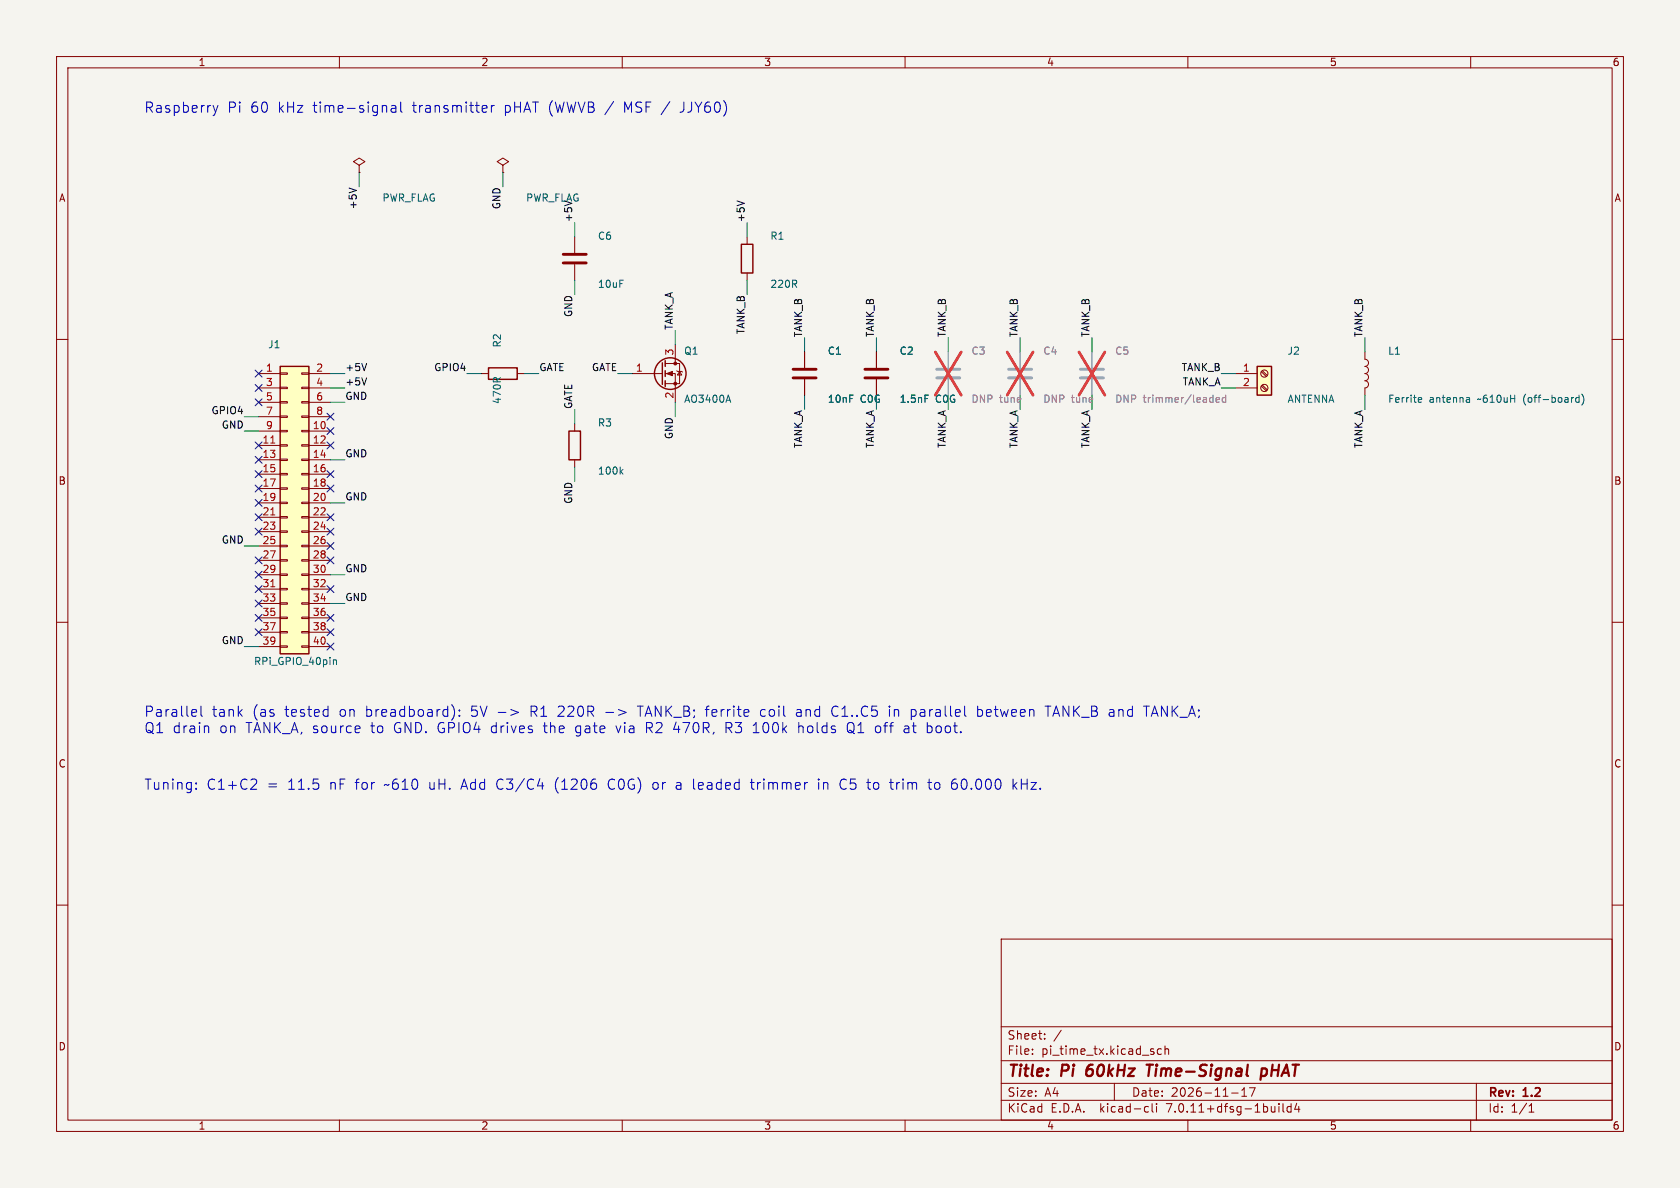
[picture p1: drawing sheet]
(kicad_sch (version 20230121) (generator eeschema)
 (paper "A4")
 (title_block (title "Pi 60kHz Time-Signal pHAT") (rev "1.2") (date "2026-11-17"))
 (lib_symbols
(symbol "Connector_Generic:Conn_02x20_Odd_Even" (pin_names (offset 1.016) hide) (in_bom yes) (on_board yes)
  (property "Reference" "J" (at 1.27 25.4 0) (effects (font (size 1.27 1.27))))
  (property "Value" "Conn_02x20_Odd_Even" (at 1.27 -27.94 0) (effects (font (size 1.27 1.27))))
  (property "Footprint" "" (at 0 0 0) (effects (font (size 1.27 1.27)) hide))
  (property "Datasheet" "~" (at 0 0 0) (effects (font (size 1.27 1.27)) hide))
  (symbol "Conn_02x20_Odd_Even_1_1"
   (rectangle (start -1.27 -25.273) (end 0 -25.527) (stroke (width 0.1524) (type default)) (fill (type none)))
   (rectangle (start -1.27 -22.733) (end 0 -22.987) (stroke (width 0.1524) (type default)) (fill (type none)))
   (rectangle (start -1.27 -20.193) (end 0 -20.447) (stroke (width 0.1524) (type default)) (fill (type none)))
   (rectangle (start -1.27 -17.653) (end 0 -17.907) (stroke (width 0.1524) (type default)) (fill (type none)))
   (rectangle (start -1.27 -15.113) (end 0 -15.367) (stroke (width 0.1524) (type default)) (fill (type none)))
   (rectangle (start -1.27 -12.573) (end 0 -12.827) (stroke (width 0.1524) (type default)) (fill (type none)))
   (rectangle (start -1.27 -10.033) (end 0 -10.287) (stroke (width 0.1524) (type default)) (fill (type none)))
   (rectangle (start -1.27 -7.493) (end 0 -7.747) (stroke (width 0.1524) (type default)) (fill (type none)))
   (rectangle (start -1.27 -4.953) (end 0 -5.207) (stroke (width 0.1524) (type default)) (fill (type none)))
   (rectangle (start -1.27 -2.413) (end 0 -2.667) (stroke (width 0.1524) (type default)) (fill (type none)))
   (rectangle (start -1.27 0.127) (end 0 -0.127) (stroke (width 0.1524) (type default)) (fill (type none)))
   (rectangle (start -1.27 2.667) (end 0 2.413) (stroke (width 0.1524) (type default)) (fill (type none)))
   (rectangle (start -1.27 5.207) (end 0 4.953) (stroke (width 0.1524) (type default)) (fill (type none)))
   (rectangle (start -1.27 7.747) (end 0 7.493) (stroke (width 0.1524) (type default)) (fill (type none)))
   (rectangle (start -1.27 10.287) (end 0 10.033) (stroke (width 0.1524) (type default)) (fill (type none)))
   (rectangle (start -1.27 12.827) (end 0 12.573) (stroke (width 0.1524) (type default)) (fill (type none)))
   (rectangle (start -1.27 15.367) (end 0 15.113) (stroke (width 0.1524) (type default)) (fill (type none)))
   (rectangle (start -1.27 17.907) (end 0 17.653) (stroke (width 0.1524) (type default)) (fill (type none)))
   (rectangle (start -1.27 20.447) (end 0 20.193) (stroke (width 0.1524) (type default)) (fill (type none)))
   (rectangle (start -1.27 22.987) (end 0 22.733) (stroke (width 0.1524) (type default)) (fill (type none)))
   (rectangle (start -1.27 24.13) (end 3.81 -26.67) (stroke (width 0.254) (type default)) (fill (type background)))
   (rectangle (start 3.81 -25.273) (end 2.54 -25.527) (stroke (width 0.1524) (type default)) (fill (type none)))
   (rectangle (start 3.81 -22.733) (end 2.54 -22.987) (stroke (width 0.1524) (type default)) (fill (type none)))
   (rectangle (start 3.81 -20.193) (end 2.54 -20.447) (stroke (width 0.1524) (type default)) (fill (type none)))
   (rectangle (start 3.81 -17.653) (end 2.54 -17.907) (stroke (width 0.1524) (type default)) (fill (type none)))
   (rectangle (start 3.81 -15.113) (end 2.54 -15.367) (stroke (width 0.1524) (type default)) (fill (type none)))
   (rectangle (start 3.81 -12.573) (end 2.54 -12.827) (stroke (width 0.1524) (type default)) (fill (type none)))
   (rectangle (start 3.81 -10.033) (end 2.54 -10.287) (stroke (width 0.1524) (type default)) (fill (type none)))
   (rectangle (start 3.81 -7.493) (end 2.54 -7.747) (stroke (width 0.1524) (type default)) (fill (type none)))
   (rectangle (start 3.81 -4.953) (end 2.54 -5.207) (stroke (width 0.1524) (type default)) (fill (type none)))
   (rectangle (start 3.81 -2.413) (end 2.54 -2.667) (stroke (width 0.1524) (type default)) (fill (type none)))
   (rectangle (start 3.81 0.127) (end 2.54 -0.127) (stroke (width 0.1524) (type default)) (fill (type none)))
   (rectangle (start 3.81 2.667) (end 2.54 2.413) (stroke (width 0.1524) (type default)) (fill (type none)))
   (rectangle (start 3.81 5.207) (end 2.54 4.953) (stroke (width 0.1524) (type default)) (fill (type none)))
   (rectangle (start 3.81 7.747) (end 2.54 7.493) (stroke (width 0.1524) (type default)) (fill (type none)))
   (rectangle (start 3.81 10.287) (end 2.54 10.033) (stroke (width 0.1524) (type default)) (fill (type none)))
   (rectangle (start 3.81 12.827) (end 2.54 12.573) (stroke (width 0.1524) (type default)) (fill (type none)))
   (rectangle (start 3.81 15.367) (end 2.54 15.113) (stroke (width 0.1524) (type default)) (fill (type none)))
   (rectangle (start 3.81 17.907) (end 2.54 17.653) (stroke (width 0.1524) (type default)) (fill (type none)))
   (rectangle (start 3.81 20.447) (end 2.54 20.193) (stroke (width 0.1524) (type default)) (fill (type none)))
   (rectangle (start 3.81 22.987) (end 2.54 22.733) (stroke (width 0.1524) (type default)) (fill (type none)))
   (pin passive line (at -5.08 22.86 0) (length 3.81) (name "Pin_1" (effects (font (size 1.27 1.27)))) (number "1" (effects (font (size 1.27 1.27)))))
   (pin passive line (at 7.62 12.7 180) (length 3.81) (name "Pin_10" (effects (font (size 1.27 1.27)))) (number "10" (effects (font (size 1.27 1.27)))))
   (pin passive line (at -5.08 10.16 0) (length 3.81) (name "Pin_11" (effects (font (size 1.27 1.27)))) (number "11" (effects (font (size 1.27 1.27)))))
   (pin passive line (at 7.62 10.16 180) (length 3.81) (name "Pin_12" (effects (font (size 1.27 1.27)))) (number "12" (effects (font (size 1.27 1.27)))))
   (pin passive line (at -5.08 7.62 0) (length 3.81) (name "Pin_13" (effects (font (size 1.27 1.27)))) (number "13" (effects (font (size 1.27 1.27)))))
   (pin passive line (at 7.62 7.62 180) (length 3.81) (name "Pin_14" (effects (font (size 1.27 1.27)))) (number "14" (effects (font (size 1.27 1.27)))))
   (pin passive line (at -5.08 5.08 0) (length 3.81) (name "Pin_15" (effects (font (size 1.27 1.27)))) (number "15" (effects (font (size 1.27 1.27)))))
   (pin passive line (at 7.62 5.08 180) (length 3.81) (name "Pin_16" (effects (font (size 1.27 1.27)))) (number "16" (effects (font (size 1.27 1.27)))))
   (pin passive line (at -5.08 2.54 0) (length 3.81) (name "Pin_17" (effects (font (size 1.27 1.27)))) (number "17" (effects (font (size 1.27 1.27)))))
   (pin passive line (at 7.62 2.54 180) (length 3.81) (name "Pin_18" (effects (font (size 1.27 1.27)))) (number "18" (effects (font (size 1.27 1.27)))))
   (pin passive line (at -5.08 0 0) (length 3.81) (name "Pin_19" (effects (font (size 1.27 1.27)))) (number "19" (effects (font (size 1.27 1.27)))))
   (pin passive line (at 7.62 22.86 180) (length 3.81) (name "Pin_2" (effects (font (size 1.27 1.27)))) (number "2" (effects (font (size 1.27 1.27)))))
   (pin passive line (at 7.62 0 180) (length 3.81) (name "Pin_20" (effects (font (size 1.27 1.27)))) (number "20" (effects (font (size 1.27 1.27)))))
   (pin passive line (at -5.08 -2.54 0) (length 3.81) (name "Pin_21" (effects (font (size 1.27 1.27)))) (number "21" (effects (font (size 1.27 1.27)))))
   (pin passive line (at 7.62 -2.54 180) (length 3.81) (name "Pin_22" (effects (font (size 1.27 1.27)))) (number "22" (effects (font (size 1.27 1.27)))))
   (pin passive line (at -5.08 -5.08 0) (length 3.81) (name "Pin_23" (effects (font (size 1.27 1.27)))) (number "23" (effects (font (size 1.27 1.27)))))
   (pin passive line (at 7.62 -5.08 180) (length 3.81) (name "Pin_24" (effects (font (size 1.27 1.27)))) (number "24" (effects (font (size 1.27 1.27)))))
   (pin passive line (at -5.08 -7.62 0) (length 3.81) (name "Pin_25" (effects (font (size 1.27 1.27)))) (number "25" (effects (font (size 1.27 1.27)))))
   (pin passive line (at 7.62 -7.62 180) (length 3.81) (name "Pin_26" (effects (font (size 1.27 1.27)))) (number "26" (effects (font (size 1.27 1.27)))))
   (pin passive line (at -5.08 -10.16 0) (length 3.81) (name "Pin_27" (effects (font (size 1.27 1.27)))) (number "27" (effects (font (size 1.27 1.27)))))
   (pin passive line (at 7.62 -10.16 180) (length 3.81) (name "Pin_28" (effects (font (size 1.27 1.27)))) (number "28" (effects (font (size 1.27 1.27)))))
   (pin passive line (at -5.08 -12.7 0) (length 3.81) (name "Pin_29" (effects (font (size 1.27 1.27)))) (number "29" (effects (font (size 1.27 1.27)))))
   (pin passive line (at -5.08 20.32 0) (length 3.81) (name "Pin_3" (effects (font (size 1.27 1.27)))) (number "3" (effects (font (size 1.27 1.27)))))
   (pin passive line (at 7.62 -12.7 180) (length 3.81) (name "Pin_30" (effects (font (size 1.27 1.27)))) (number "30" (effects (font (size 1.27 1.27)))))
   (pin passive line (at -5.08 -15.24 0) (length 3.81) (name "Pin_31" (effects (font (size 1.27 1.27)))) (number "31" (effects (font (size 1.27 1.27)))))
   (pin passive line (at 7.62 -15.24 180) (length 3.81) (name "Pin_32" (effects (font (size 1.27 1.27)))) (number "32" (effects (font (size 1.27 1.27)))))
   (pin passive line (at -5.08 -17.78 0) (length 3.81) (name "Pin_33" (effects (font (size 1.27 1.27)))) (number "33" (effects (font (size 1.27 1.27)))))
   (pin passive line (at 7.62 -17.78 180) (length 3.81) (name "Pin_34" (effects (font (size 1.27 1.27)))) (number "34" (effects (font (size 1.27 1.27)))))
   (pin passive line (at -5.08 -20.32 0) (length 3.81) (name "Pin_35" (effects (font (size 1.27 1.27)))) (number "35" (effects (font (size 1.27 1.27)))))
   (pin passive line (at 7.62 -20.32 180) (length 3.81) (name "Pin_36" (effects (font (size 1.27 1.27)))) (number "36" (effects (font (size 1.27 1.27)))))
   (pin passive line (at -5.08 -22.86 0) (length 3.81) (name "Pin_37" (effects (font (size 1.27 1.27)))) (number "37" (effects (font (size 1.27 1.27)))))
   (pin passive line (at 7.62 -22.86 180) (length 3.81) (name "Pin_38" (effects (font (size 1.27 1.27)))) (number "38" (effects (font (size 1.27 1.27)))))
   (pin passive line (at -5.08 -25.4 0) (length 3.81) (name "Pin_39" (effects (font (size 1.27 1.27)))) (number "39" (effects (font (size 1.27 1.27)))))
   (pin passive line (at 7.62 20.32 180) (length 3.81) (name "Pin_4" (effects (font (size 1.27 1.27)))) (number "4" (effects (font (size 1.27 1.27)))))
   (pin passive line (at 7.62 -25.4 180) (length 3.81) (name "Pin_40" (effects (font (size 1.27 1.27)))) (number "40" (effects (font (size 1.27 1.27)))))
   (pin passive line (at -5.08 17.78 0) (length 3.81) (name "Pin_5" (effects (font (size 1.27 1.27)))) (number "5" (effects (font (size 1.27 1.27)))))
   (pin passive line (at 7.62 17.78 180) (length 3.81) (name "Pin_6" (effects (font (size 1.27 1.27)))) (number "6" (effects (font (size 1.27 1.27)))))
   (pin passive line (at -5.08 15.24 0) (length 3.81) (name "Pin_7" (effects (font (size 1.27 1.27)))) (number "7" (effects (font (size 1.27 1.27)))))
   (pin passive line (at 7.62 15.24 180) (length 3.81) (name "Pin_8" (effects (font (size 1.27 1.27)))) (number "8" (effects (font (size 1.27 1.27)))))
   (pin passive line (at -5.08 12.7 0) (length 3.81) (name "Pin_9" (effects (font (size 1.27 1.27)))) (number "9" (effects (font (size 1.27 1.27)))))))
(symbol "Device:R" (pin_numbers hide) (pin_names (offset 0)) (in_bom yes) (on_board yes)
  (property "Reference" "R" (at 2.032 0 90) (effects (font (size 1.27 1.27))))
  (property "Value" "R" (at 0 0 90) (effects (font (size 1.27 1.27))))
  (property "Footprint" "" (at -1.778 0 90) (effects (font (size 1.27 1.27)) hide))
  (property "Datasheet" "~" (at 0 0 0) (effects (font (size 1.27 1.27)) hide))
  (symbol "R_0_1"
   (rectangle (start -1.016 -2.54) (end 1.016 2.54) (stroke (width 0.254) (type default)) (fill (type none))))
  (symbol "R_1_1"
   (pin passive line (at 0 3.81 270) (length 1.27) (name "~" (effects (font (size 1.27 1.27)))) (number "1" (effects (font (size 1.27 1.27)))))
   (pin passive line (at 0 -3.81 90) (length 1.27) (name "~" (effects (font (size 1.27 1.27)))) (number "2" (effects (font (size 1.27 1.27)))))))
(symbol "Transistor_FET:BSS138" (pin_names hide) (in_bom yes) (on_board yes)
  (property "Reference" "Q" (at 5.08 1.905 0) (effects (font (size 1.27 1.27)) (justify left)))
  (property "Value" "BSS138" (at 5.08 0 0) (effects (font (size 1.27 1.27)) (justify left)))
  (property "Footprint" "Package_TO_SOT_SMD:SOT-23" (at 5.08 -1.905 0) (effects (font (size 1.27 1.27) italic) (justify left) hide))
  (property "Datasheet" "https://www.onsemi.com/pub/Collateral/BSS138-D.PDF" (at 5.08 -3.81 0) (effects (font (size 1.27 1.27)) (justify left) hide))
  (symbol "BSS138_0_1"
   (polyline (pts (xy 0.254 0) (xy -2.54 0)) (stroke (width 0) (type default)) (fill (type none)))
   (polyline (pts (xy 0.254 1.905) (xy 0.254 -1.905)) (stroke (width 0.254) (type default)) (fill (type none)))
   (polyline (pts (xy 0.762 -1.27) (xy 0.762 -2.286)) (stroke (width 0.254) (type default)) (fill (type none)))
   (polyline (pts (xy 0.762 0.508) (xy 0.762 -0.508)) (stroke (width 0.254) (type default)) (fill (type none)))
   (polyline (pts (xy 0.762 2.286) (xy 0.762 1.27)) (stroke (width 0.254) (type default)) (fill (type none)))
   (polyline (pts (xy 2.54 2.54) (xy 2.54 1.778)) (stroke (width 0) (type default)) (fill (type none)))
   (polyline (pts (xy 2.54 -2.54) (xy 2.54 0) (xy 0.762 0)) (stroke (width 0) (type default)) (fill (type none)))
   (polyline (pts (xy 0.762 -1.778) (xy 3.302 -1.778) (xy 3.302 1.778) (xy 0.762 1.778)) (stroke (width 0) (type default)) (fill (type none)))
   (polyline (pts (xy 1.016 0) (xy 2.032 0.381) (xy 2.032 -0.381) (xy 1.016 0)) (stroke (width 0) (type default)) (fill (type outline)))
   (polyline (pts (xy 2.794 0.508) (xy 2.921 0.381) (xy 3.683 0.381) (xy 3.81 0.254)) (stroke (width 0) (type default)) (fill (type none)))
   (polyline (pts (xy 3.302 0.381) (xy 2.921 -0.254) (xy 3.683 -0.254) (xy 3.302 0.381)) (stroke (width 0) (type default)) (fill (type none)))
   (circle (center 1.651 0) (radius 2.794) (stroke (width 0.254) (type default)) (fill (type none)))
   (circle (center 2.54 -1.778) (radius 0.254) (stroke (width 0) (type default)) (fill (type outline)))
   (circle (center 2.54 1.778) (radius 0.254) (stroke (width 0) (type default)) (fill (type outline))))
  (symbol "BSS138_1_1"
   (pin input line (at -5.08 0 0) (length 2.54) (name "G" (effects (font (size 1.27 1.27)))) (number "1" (effects (font (size 1.27 1.27)))))
   (pin passive line (at 2.54 -5.08 90) (length 2.54) (name "S" (effects (font (size 1.27 1.27)))) (number "2" (effects (font (size 1.27 1.27)))))
   (pin passive line (at 2.54 5.08 270) (length 2.54) (name "D" (effects (font (size 1.27 1.27)))) (number "3" (effects (font (size 1.27 1.27)))))))
(symbol "Device:C" (pin_numbers hide) (pin_names (offset 0.254)) (in_bom yes) (on_board yes)
  (property "Reference" "C" (at 0.635 2.54 0) (effects (font (size 1.27 1.27)) (justify left)))
  (property "Value" "C" (at 0.635 -2.54 0) (effects (font (size 1.27 1.27)) (justify left)))
  (property "Footprint" "" (at 0.9652 -3.81 0) (effects (font (size 1.27 1.27)) hide))
  (property "Datasheet" "~" (at 0 0 0) (effects (font (size 1.27 1.27)) hide))
  (symbol "C_0_1"
   (polyline (pts (xy -2.032 -0.762) (xy 2.032 -0.762)) (stroke (width 0.508) (type default)) (fill (type none)))
   (polyline (pts (xy -2.032 0.762) (xy 2.032 0.762)) (stroke (width 0.508) (type default)) (fill (type none))))
  (symbol "C_1_1"
   (pin passive line (at 0 3.81 270) (length 2.794) (name "~" (effects (font (size 1.27 1.27)))) (number "1" (effects (font (size 1.27 1.27)))))
   (pin passive line (at 0 -3.81 90) (length 2.794) (name "~" (effects (font (size 1.27 1.27)))) (number "2" (effects (font (size 1.27 1.27)))))))
(symbol "Connector:Screw_Terminal_01x02" (pin_names (offset 1.016) hide) (in_bom yes) (on_board yes)
  (property "Reference" "J" (at 0 2.54 0) (effects (font (size 1.27 1.27))))
  (property "Value" "Screw_Terminal_01x02" (at 0 -5.08 0) (effects (font (size 1.27 1.27))))
  (property "Footprint" "" (at 0 0 0) (effects (font (size 1.27 1.27)) hide))
  (property "Datasheet" "~" (at 0 0 0) (effects (font (size 1.27 1.27)) hide))
  (symbol "Screw_Terminal_01x02_1_1"
   (rectangle (start -1.27 1.27) (end 1.27 -3.81) (stroke (width 0.254) (type default)) (fill (type background)))
   (circle (center 0 -2.54) (radius 0.635) (stroke (width 0.1524) (type default)) (fill (type none)))
   (polyline (pts (xy -0.5334 -2.2098) (xy 0.3302 -3.048)) (stroke (width 0.1524) (type default)) (fill (type none)))
   (polyline (pts (xy -0.5334 0.3302) (xy 0.3302 -0.508)) (stroke (width 0.1524) (type default)) (fill (type none)))
   (polyline (pts (xy -0.3556 -2.032) (xy 0.508 -2.8702)) (stroke (width 0.1524) (type default)) (fill (type none)))
   (polyline (pts (xy -0.3556 0.508) (xy 0.508 -0.3302)) (stroke (width 0.1524) (type default)) (fill (type none)))
   (circle (center 0 0) (radius 0.635) (stroke (width 0.1524) (type default)) (fill (type none)))
   (pin passive line (at -5.08 0 0) (length 3.81) (name "Pin_1" (effects (font (size 1.27 1.27)))) (number "1" (effects (font (size 1.27 1.27)))))
   (pin passive line (at -5.08 -2.54 0) (length 3.81) (name "Pin_2" (effects (font (size 1.27 1.27)))) (number "2" (effects (font (size 1.27 1.27)))))))
(symbol "Device:L" (pin_numbers hide) (pin_names (offset 1.016) hide) (in_bom yes) (on_board yes)
  (property "Reference" "L" (at -1.27 0 90) (effects (font (size 1.27 1.27))))
  (property "Value" "L" (at 1.905 0 90) (effects (font (size 1.27 1.27))))
  (property "Footprint" "" (at 0 0 0) (effects (font (size 1.27 1.27)) hide))
  (property "Datasheet" "~" (at 0 0 0) (effects (font (size 1.27 1.27)) hide))
  (symbol "L_0_1"
   (arc (start 0 -2.54) (mid 0.6323 -1.905) (end 0 -1.27) (stroke (width 0) (type default)) (fill (type none)))
   (arc (start 0 -1.27) (mid 0.6323 -0.635) (end 0 0) (stroke (width 0) (type default)) (fill (type none)))
   (arc (start 0 0) (mid 0.6323 0.635) (end 0 1.27) (stroke (width 0) (type default)) (fill (type none)))
   (arc (start 0 1.27) (mid 0.6323 1.905) (end 0 2.54) (stroke (width 0) (type default)) (fill (type none))))
  (symbol "L_1_1"
   (pin passive line (at 0 3.81 270) (length 1.27) (name "1" (effects (font (size 1.27 1.27)))) (number "1" (effects (font (size 1.27 1.27)))))
   (pin passive line (at 0 -3.81 90) (length 1.27) (name "2" (effects (font (size 1.27 1.27)))) (number "2" (effects (font (size 1.27 1.27)))))))
(symbol "power:PWR_FLAG" (power) (pin_numbers hide) (pin_names (offset 0) hide) (in_bom yes) (on_board yes)
  (property "Reference" "#FLG" (at 0 1.905 0) (effects (font (size 1.27 1.27)) hide))
  (property "Value" "PWR_FLAG" (at 0 3.81 0) (effects (font (size 1.27 1.27))))
  (property "Footprint" "" (at 0 0 0) (effects (font (size 1.27 1.27)) hide))
  (property "Datasheet" "~" (at 0 0 0) (effects (font (size 1.27 1.27)) hide))
  (symbol "PWR_FLAG_0_0"
   (pin power_out line (at 0 0 90) (length 0) (name "pwr" (effects (font (size 1.27 1.27)))) (number "1" (effects (font (size 1.27 1.27))))))
  (symbol "PWR_FLAG_0_1"
   (polyline (pts (xy 0 0) (xy 0 1.27) (xy -1.016 1.905) (xy 0 2.54) (xy 1.016 1.905) (xy 0 1.27)) (stroke (width 0) (type default)) (fill (type none))))))
 (wire (pts (xy 58.419999999999995 81.28) (xy 60.96 81.28)) (stroke (width 0) (type default)))
 (wire (pts (xy 58.419999999999995 66.04) (xy 60.96 66.04)) (stroke (width 0) (type default)))
 (wire (pts (xy 58.419999999999995 88.9) (xy 60.96 88.9)) (stroke (width 0) (type default)))
 (wire (pts (xy 45.72 96.52000000000001) (xy 43.18 96.52)) (stroke (width 0) (type default)))
 (wire (pts (xy 58.419999999999995 101.60000000000001) (xy 60.96 101.6)) (stroke (width 0) (type default)))
 (wire (pts (xy 58.419999999999995 106.68) (xy 60.96 106.68)) (stroke (width 0) (type default)))
 (wire (pts (xy 45.72 114.30000000000001) (xy 43.18 114.3)) (stroke (width 0) (type default)))
 (wire (pts (xy 58.419999999999995 68.58000000000001) (xy 60.96 68.58)) (stroke (width 0) (type default)))
 (wire (pts (xy 58.419999999999995 71.12) (xy 60.96 71.12)) (stroke (width 0) (type default)))
 (wire (pts (xy 45.72 73.66000000000001) (xy 43.18 73.66)) (stroke (width 0) (type default)))
 (wire (pts (xy 45.72 76.2) (xy 43.18 76.2)) (stroke (width 0) (type default)))
 (wire (pts (xy 85.09 66.04) (xy 82.55 66.04)) (stroke (width 0) (type default)))
 (wire (pts (xy 92.71000000000001 66.04) (xy 95.25 66.04)) (stroke (width 0) (type default)))
 (wire (pts (xy 101.6 74.92999999999999) (xy 101.6 72.39)) (stroke (width 0) (type default)))
 (wire (pts (xy 101.6 82.55) (xy 101.6 85.09)) (stroke (width 0) (type default)))
 (wire (pts (xy 111.76 66.04) (xy 109.22 66.04)) (stroke (width 0) (type default)))
 (wire (pts (xy 119.38000000000001 71.12) (xy 119.38 73.66)) (stroke (width 0) (type default)))
 (wire (pts (xy 119.38000000000001 60.96000000000001) (xy 119.38 58.42)) (stroke (width 0) (type default)))
 (wire (pts (xy 132.08 41.91) (xy 132.08 39.37)) (stroke (width 0) (type default)))
 (wire (pts (xy 132.08 49.53) (xy 132.08 52.07)) (stroke (width 0) (type default)))
 (wire (pts (xy 142.24 62.230000000000004) (xy 142.24 59.69)) (stroke (width 0) (type default)))
 (wire (pts (xy 142.24 69.85000000000001) (xy 142.24 72.39)) (stroke (width 0) (type default)))
 (wire (pts (xy 154.94 62.230000000000004) (xy 154.94 59.69)) (stroke (width 0) (type default)))
 (wire (pts (xy 154.94 69.85000000000001) (xy 154.94 72.39)) (stroke (width 0) (type default)))
 (wire (pts (xy 167.64000000000001 62.230000000000004) (xy 167.64 59.69)) (stroke (width 0) (type default)))
 (wire (pts (xy 167.64000000000001 69.85000000000001) (xy 167.64 72.39)) (stroke (width 0) (type default)))
 (wire (pts (xy 180.34 62.230000000000004) (xy 180.34 59.69)) (stroke (width 0) (type default)))
 (wire (pts (xy 180.34 69.85000000000001) (xy 180.34 72.39)) (stroke (width 0) (type default)))
 (wire (pts (xy 193.04000000000002 62.230000000000004) (xy 193.04 59.69)) (stroke (width 0) (type default)))
 (wire (pts (xy 193.04000000000002 69.85000000000001) (xy 193.04 72.39)) (stroke (width 0) (type default)))
 (wire (pts (xy 218.44 66.04) (xy 215.9 66.04)) (stroke (width 0) (type default)))
 (wire (pts (xy 218.44 68.58000000000001) (xy 215.9 68.58)) (stroke (width 0) (type default)))
 (wire (pts (xy 241.3 62.230000000000004) (xy 241.3 59.69)) (stroke (width 0) (type default)))
 (wire (pts (xy 241.3 69.85000000000001) (xy 241.3 72.39)) (stroke (width 0) (type default)))
 (wire (pts (xy 101.6 41.91) (xy 101.6 39.37)) (stroke (width 0) (type default)))
 (wire (pts (xy 101.6 49.53) (xy 101.6 52.07)) (stroke (width 0) (type default)))
 (wire (pts (xy 63.5 30.48) (xy 63.5 33.02)) (stroke (width 0) (type default)))
 (wire (pts (xy 88.9 30.48) (xy 88.9 33.02)) (stroke (width 0) (type default)))
 (label "GND" (at 60.96 81.28 0) (fields_autoplaced) (effects (font (size 1.27 1.27)) (justify left bottom)))
 (label "+5V" (at 60.96 66.04 0) (fields_autoplaced) (effects (font (size 1.27 1.27)) (justify left bottom)))
 (label "GND" (at 60.96 88.9 0) (fields_autoplaced) (effects (font (size 1.27 1.27)) (justify left bottom)))
 (label "GND" (at 43.18 96.52 180) (fields_autoplaced) (effects (font (size 1.27 1.27)) (justify right bottom)))
 (label "GND" (at 60.96 101.6 0) (fields_autoplaced) (effects (font (size 1.27 1.27)) (justify left bottom)))
 (label "GND" (at 60.96 106.68 0) (fields_autoplaced) (effects (font (size 1.27 1.27)) (justify left bottom)))
 (label "GND" (at 43.18 114.3 180) (fields_autoplaced) (effects (font (size 1.27 1.27)) (justify right bottom)))
 (label "+5V" (at 60.96 68.58 0) (fields_autoplaced) (effects (font (size 1.27 1.27)) (justify left bottom)))
 (label "GND" (at 60.96 71.12 0) (fields_autoplaced) (effects (font (size 1.27 1.27)) (justify left bottom)))
 (label "GPIO4" (at 43.18 73.66 180) (fields_autoplaced) (effects (font (size 1.27 1.27)) (justify right bottom)))
 (label "GND" (at 43.18 76.2 180) (fields_autoplaced) (effects (font (size 1.27 1.27)) (justify right bottom)))
 (label "GPIO4" (at 82.55 66.04 180) (fields_autoplaced) (effects (font (size 1.27 1.27)) (justify right bottom)))
 (label "GATE" (at 95.25 66.04 0) (fields_autoplaced) (effects (font (size 1.27 1.27)) (justify left bottom)))
 (label "GATE" (at 101.6 72.39 90) (fields_autoplaced) (effects (font (size 1.27 1.27)) (justify left bottom)))
 (label "GND" (at 101.6 85.09 270) (fields_autoplaced) (effects (font (size 1.27 1.27)) (justify right bottom)))
 (label "GATE" (at 109.22 66.04 180) (fields_autoplaced) (effects (font (size 1.27 1.27)) (justify right bottom)))
 (label "GND" (at 119.38 73.66 270) (fields_autoplaced) (effects (font (size 1.27 1.27)) (justify right bottom)))
 (label "TANK_A" (at 119.38 58.42 90) (fields_autoplaced) (effects (font (size 1.27 1.27)) (justify left bottom)))
 (label "+5V" (at 132.08 39.37 90) (fields_autoplaced) (effects (font (size 1.27 1.27)) (justify left bottom)))
 (label "TANK_B" (at 132.08 52.07 270) (fields_autoplaced) (effects (font (size 1.27 1.27)) (justify right bottom)))
 (label "TANK_B" (at 142.24 59.69 90) (fields_autoplaced) (effects (font (size 1.27 1.27)) (justify left bottom)))
 (label "TANK_A" (at 142.24 72.39 270) (fields_autoplaced) (effects (font (size 1.27 1.27)) (justify right bottom)))
 (label "TANK_B" (at 154.94 59.69 90) (fields_autoplaced) (effects (font (size 1.27 1.27)) (justify left bottom)))
 (label "TANK_A" (at 154.94 72.39 270) (fields_autoplaced) (effects (font (size 1.27 1.27)) (justify right bottom)))
 (label "TANK_B" (at 167.64 59.69 90) (fields_autoplaced) (effects (font (size 1.27 1.27)) (justify left bottom)))
 (label "TANK_A" (at 167.64 72.39 270) (fields_autoplaced) (effects (font (size 1.27 1.27)) (justify right bottom)))
 (label "TANK_B" (at 180.34 59.69 90) (fields_autoplaced) (effects (font (size 1.27 1.27)) (justify left bottom)))
 (label "TANK_A" (at 180.34 72.39 270) (fields_autoplaced) (effects (font (size 1.27 1.27)) (justify right bottom)))
 (label "TANK_B" (at 193.04 59.69 90) (fields_autoplaced) (effects (font (size 1.27 1.27)) (justify left bottom)))
 (label "TANK_A" (at 193.04 72.39 270) (fields_autoplaced) (effects (font (size 1.27 1.27)) (justify right bottom)))
 (label "TANK_B" (at 215.9 66.04 180) (fields_autoplaced) (effects (font (size 1.27 1.27)) (justify right bottom)))
 (label "TANK_A" (at 215.9 68.58 180) (fields_autoplaced) (effects (font (size 1.27 1.27)) (justify right bottom)))
 (label "TANK_B" (at 241.3 59.69 90) (fields_autoplaced) (effects (font (size 1.27 1.27)) (justify left bottom)))
 (label "TANK_A" (at 241.3 72.39 270) (fields_autoplaced) (effects (font (size 1.27 1.27)) (justify right bottom)))
 (label "+5V" (at 101.6 39.37 90) (fields_autoplaced) (effects (font (size 1.27 1.27)) (justify left bottom)))
 (label "GND" (at 101.6 52.07 270) (fields_autoplaced) (effects (font (size 1.27 1.27)) (justify right bottom)))
 (label "+5V" (at 63.5 33.02 270) (fields_autoplaced) (effects (font (size 1.27 1.27)) (justify right bottom)))
 (label "GND" (at 88.9 33.02 270) (fields_autoplaced) (effects (font (size 1.27 1.27)) (justify right bottom)))
 (no_connect (at 45.72 66.04))
 (no_connect (at 58.419999999999995 76.2))
 (no_connect (at 45.72 78.74000000000001))
 (no_connect (at 58.419999999999995 78.74000000000001))
 (no_connect (at 45.72 81.28))
 (no_connect (at 45.72 83.82000000000001))
 (no_connect (at 58.419999999999995 83.82000000000001))
 (no_connect (at 45.72 86.36))
 (no_connect (at 58.419999999999995 86.36))
 (no_connect (at 45.72 88.9))
 (no_connect (at 45.72 91.44000000000001))
 (no_connect (at 58.419999999999995 91.44000000000001))
 (no_connect (at 45.72 93.98))
 (no_connect (at 58.419999999999995 93.98))
 (no_connect (at 58.419999999999995 96.52000000000001))
 (no_connect (at 45.72 99.06))
 (no_connect (at 58.419999999999995 99.06))
 (no_connect (at 45.72 101.60000000000001))
 (no_connect (at 45.72 68.58000000000001))
 (no_connect (at 45.72 104.14))
 (no_connect (at 58.419999999999995 104.14))
 (no_connect (at 45.72 106.68))
 (no_connect (at 45.72 109.22))
 (no_connect (at 58.419999999999995 109.22))
 (no_connect (at 45.72 111.76))
 (no_connect (at 58.419999999999995 111.76))
 (no_connect (at 58.419999999999995 114.30000000000001))
 (no_connect (at 45.72 71.12))
 (no_connect (at 58.419999999999995 73.66000000000001))
 (text "Raspberry Pi 60 kHz time-signal transmitter pHAT (WWVB / MSF / JJY60)" (at 25.4 20.32 0) (effects (font (size 1.8 1.8)) (justify left bottom)))
 (text "Parallel tank (as tested on breadboard): 5V -> R1 220R -> TANK_B; ferrite coil and C1..C5 in parallel between TANK_B and TANK_A;\nQ1 drain on TANK_A, source to GND. GPIO4 drives the gate via R2 470R, R3 100k holds Q1 off at boot." (at 25.4 130.0 0) (effects (font (size 1.8 1.8)) (justify left bottom)))
 (text "Tuning: C1+C2 = 11.5 nF for ~610 uH. Add C3/C4 (1206 C0G) or a leaded trimmer in C5 to trim to 60.000 kHz." (at 25.4 140.0 0) (effects (font (size 1.8 1.8)) (justify left bottom)))
 (symbol (lib_id "Connector_Generic:Conn_02x20_Odd_Even") (at 50.8 88.9 0) (unit 1) (in_bom yes) (on_board yes) (dnp no) (fields_autoplaced)
  (property "Reference" "J1" (at 47.3 60.900000000000006 0) (effects (font (size 1.27 1.27)) (justify left)))
  (property "Value" "RPi_GPIO_40pin" (at 44.8 116.9 0) (effects (font (size 1.27 1.27)) (justify left)))
  (property "Footprint" "Connector_PinSocket_2.54mm:PinSocket_2x20_P2.54mm_Vertical" (at 50.8 88.9 0) (effects (font (size 1.27 1.27)) hide))
  (property "Datasheet" "~" (at 50.8 88.9 0) (effects (font (size 1.27 1.27)) hide))
  (property "LCSC" "C2977589" (at 50.8 88.9 0) (effects (font (size 1.27 1.27)) hide)) (pin "1") (pin "10") (pin "11") (pin "12") (pin "13") (pin "14") (pin "15") (pin "16") (pin "17") (pin "18") (pin "19") (pin "2") (pin "20") (pin "21") (pin "22") (pin "23") (pin "24") (pin "25") (pin "26") (pin "27") (pin "28") (pin "29") (pin "3") (pin "30") (pin "31") (pin "32") (pin "33") (pin "34") (pin "35") (pin "36") (pin "37") (pin "38") (pin "39") (pin "4") (pin "40") (pin "5") (pin "6") (pin "7") (pin "8") (pin "9"))
 (symbol (lib_id "Device:R") (at 88.9 66.04 90) (unit 1) (in_bom yes) (on_board yes) (dnp no) (fields_autoplaced)
  (property "Reference" "R2" (at 87.9 61.540000000000006 0) (effects (font (size 1.27 1.27)) (justify left)))
  (property "Value" "470R" (at 87.9 71.54 0) (effects (font (size 1.27 1.27)) (justify left)))
  (property "Footprint" "Resistor_SMD:R_0603_1608Metric" (at 88.9 66.04 0) (effects (font (size 1.27 1.27)) hide))
  (property "Datasheet" "~" (at 88.9 66.04 0) (effects (font (size 1.27 1.27)) hide))
  (property "LCSC" "C23179" (at 88.9 66.04 0) (effects (font (size 1.27 1.27)) hide)) (pin "1") (pin "2"))
 (symbol (lib_id "Device:R") (at 101.6 78.74 0) (unit 1) (in_bom yes) (on_board yes) (dnp no) (fields_autoplaced)
  (property "Reference" "R3" (at 105.6 74.74 0) (effects (font (size 1.27 1.27)) (justify left)))
  (property "Value" "100k" (at 105.6 83.24 0) (effects (font (size 1.27 1.27)) (justify left)))
  (property "Footprint" "Resistor_SMD:R_0603_1608Metric" (at 101.6 78.74 0) (effects (font (size 1.27 1.27)) hide))
  (property "Datasheet" "~" (at 101.6 78.74 0) (effects (font (size 1.27 1.27)) hide))
  (property "LCSC" "C25803" (at 101.6 78.74 0) (effects (font (size 1.27 1.27)) hide)) (pin "1") (pin "2"))
 (symbol (lib_id "Transistor_FET:BSS138") (at 116.84 66.04 0) (unit 1) (in_bom yes) (on_board yes) (dnp no) (fields_autoplaced)
  (property "Reference" "Q1" (at 120.84 62.040000000000006 0) (effects (font (size 1.27 1.27)) (justify left)))
  (property "Value" "AO3400A" (at 120.84 70.54 0) (effects (font (size 1.27 1.27)) (justify left)))
  (property "Footprint" "Package_TO_SOT_SMD:SOT-23" (at 116.84 66.04 0) (effects (font (size 1.27 1.27)) hide))
  (property "Datasheet" "~" (at 116.84 66.04 0) (effects (font (size 1.27 1.27)) hide))
  (property "LCSC" "C20917" (at 116.84 66.04 0) (effects (font (size 1.27 1.27)) hide)) (pin "1") (pin "2") (pin "3"))
 (symbol (lib_id "Device:R") (at 132.08 45.72 0) (unit 1) (in_bom yes) (on_board yes) (dnp no) (fields_autoplaced)
  (property "Reference" "R1" (at 136.08 41.72 0) (effects (font (size 1.27 1.27)) (justify left)))
  (property "Value" "220R" (at 136.08 50.22 0) (effects (font (size 1.27 1.27)) (justify left)))
  (property "Footprint" "Resistor_SMD:R_1206_3216Metric" (at 132.08 45.72 0) (effects (font (size 1.27 1.27)) hide))
  (property "Datasheet" "~" (at 132.08 45.72 0) (effects (font (size 1.27 1.27)) hide))
  (property "LCSC" "C17957" (at 132.08 45.72 0) (effects (font (size 1.27 1.27)) hide)) (pin "1") (pin "2"))
 (symbol (lib_id "Device:C") (at 142.24 66.04 0) (unit 1) (in_bom yes) (on_board yes) (dnp no) (fields_autoplaced)
  (property "Reference" "C1" (at 146.24 62.040000000000006 0) (effects (font (size 1.27 1.27)) (justify left)))
  (property "Value" "10nF C0G" (at 146.24 70.54 0) (effects (font (size 1.27 1.27)) (justify left)))
  (property "Footprint" "Capacitor_SMD:C_1206_3216Metric" (at 142.24 66.04 0) (effects (font (size 1.27 1.27)) hide))
  (property "Datasheet" "~" (at 142.24 66.04 0) (effects (font (size 1.27 1.27)) hide))
  (property "LCSC" "C64713" (at 142.24 66.04 0) (effects (font (size 1.27 1.27)) hide)) (pin "1") (pin "2"))
 (symbol (lib_id "Device:C") (at 154.94 66.04 0) (unit 1) (in_bom yes) (on_board yes) (dnp no) (fields_autoplaced)
  (property "Reference" "C2" (at 158.94 62.040000000000006 0) (effects (font (size 1.27 1.27)) (justify left)))
  (property "Value" "1.5nF C0G" (at 158.94 70.54 0) (effects (font (size 1.27 1.27)) (justify left)))
  (property "Footprint" "Capacitor_SMD:C_1206_3216Metric" (at 154.94 66.04 0) (effects (font (size 1.27 1.27)) hide))
  (property "Datasheet" "~" (at 154.94 66.04 0) (effects (font (size 1.27 1.27)) hide))
  (property "LCSC" "C105972" (at 154.94 66.04 0) (effects (font (size 1.27 1.27)) hide)) (pin "1") (pin "2"))
 (symbol (lib_id "Device:C") (at 167.64000000000001 66.04 0) (unit 1) (in_bom no) (on_board yes) (dnp yes) (fields_autoplaced)
  (property "Reference" "C3" (at 171.64000000000001 62.040000000000006 0) (effects (font (size 1.27 1.27)) (justify left)))
  (property "Value" "DNP tune" (at 171.64000000000001 70.54 0) (effects (font (size 1.27 1.27)) (justify left)))
  (property "Footprint" "Capacitor_SMD:C_1206_3216Metric" (at 167.64000000000001 66.04 0) (effects (font (size 1.27 1.27)) hide))
  (property "Datasheet" "~" (at 167.64000000000001 66.04 0) (effects (font (size 1.27 1.27)) hide))
 (pin "1") (pin "2"))
 (symbol (lib_id "Device:C") (at 180.34 66.04 0) (unit 1) (in_bom no) (on_board yes) (dnp yes) (fields_autoplaced)
  (property "Reference" "C4" (at 184.34 62.040000000000006 0) (effects (font (size 1.27 1.27)) (justify left)))
  (property "Value" "DNP tune" (at 184.34 70.54 0) (effects (font (size 1.27 1.27)) (justify left)))
  (property "Footprint" "Capacitor_SMD:C_1206_3216Metric" (at 180.34 66.04 0) (effects (font (size 1.27 1.27)) hide))
  (property "Datasheet" "~" (at 180.34 66.04 0) (effects (font (size 1.27 1.27)) hide))
 (pin "1") (pin "2"))
 (symbol (lib_id "Device:C") (at 193.04000000000002 66.04 0) (unit 1) (in_bom no) (on_board yes) (dnp yes) (fields_autoplaced)
  (property "Reference" "C5" (at 197.04000000000002 62.040000000000006 0) (effects (font (size 1.27 1.27)) (justify left)))
  (property "Value" "DNP trimmer/leaded" (at 197.04000000000002 70.54 0) (effects (font (size 1.27 1.27)) (justify left)))
  (property "Footprint" "Capacitor_THT:C_Disc_D5.0mm_W2.5mm_P5.00mm" (at 193.04000000000002 66.04 0) (effects (font (size 1.27 1.27)) hide))
  (property "Datasheet" "~" (at 193.04000000000002 66.04 0) (effects (font (size 1.27 1.27)) hide))
 (pin "1") (pin "2"))
 (symbol (lib_id "Connector:Screw_Terminal_01x02") (at 223.52 66.04 0) (unit 1) (in_bom yes) (on_board yes) (dnp no) (fields_autoplaced)
  (property "Reference" "J2" (at 227.52 62.040000000000006 0) (effects (font (size 1.27 1.27)) (justify left)))
  (property "Value" "ANTENNA" (at 227.52 70.54 0) (effects (font (size 1.27 1.27)) (justify left)))
  (property "Footprint" "TerminalBlock_Phoenix:TerminalBlock_Phoenix_MKDS-1,5-2-5.08_1x02_P5.08mm_Horizontal" (at 223.52 66.04 0) (effects (font (size 1.27 1.27)) hide))
  (property "Datasheet" "~" (at 223.52 66.04 0) (effects (font (size 1.27 1.27)) hide))
  (property "LCSC" "C8465" (at 223.52 66.04 0) (effects (font (size 1.27 1.27)) hide)) (pin "1") (pin "2"))
 (symbol (lib_id "Device:L") (at 241.3 66.04 0) (unit 1) (in_bom no) (on_board no) (dnp no) (fields_autoplaced)
  (property "Reference" "L1" (at 245.3 62.040000000000006 0) (effects (font (size 1.27 1.27)) (justify left)))
  (property "Value" "Ferrite antenna ~610uH (off-board)" (at 245.3 70.54 0) (effects (font (size 1.27 1.27)) (justify left)))
  (property "Footprint" "" (at 241.3 66.04 0) (effects (font (size 1.27 1.27)) hide))
  (property "Datasheet" "~" (at 241.3 66.04 0) (effects (font (size 1.27 1.27)) hide))
 (pin "1") (pin "2"))
 (symbol (lib_id "Device:C") (at 101.6 45.72 0) (unit 1) (in_bom yes) (on_board yes) (dnp no) (fields_autoplaced)
  (property "Reference" "C6" (at 105.6 41.72 0) (effects (font (size 1.27 1.27)) (justify left)))
  (property "Value" "10uF" (at 105.6 50.22 0) (effects (font (size 1.27 1.27)) (justify left)))
  (property "Footprint" "Capacitor_SMD:C_0805_2012Metric" (at 101.6 45.72 0) (effects (font (size 1.27 1.27)) hide))
  (property "Datasheet" "~" (at 101.6 45.72 0) (effects (font (size 1.27 1.27)) hide))
  (property "LCSC" "C15850" (at 101.6 45.72 0) (effects (font (size 1.27 1.27)) hide)) (pin "1") (pin "2"))
 (symbol (lib_id "power:PWR_FLAG") (at 63.5 30.48 0) (unit 1) (in_bom yes) (on_board yes) (dnp no) (fields_autoplaced)
  (property "Reference" "#FLG01" (at 67.5 26.48 0) (effects (font (size 1.27 1.27)) (justify left) hide))
  (property "Value" "PWR_FLAG" (at 67.5 34.980000000000004 0) (effects (font (size 1.27 1.27)) (justify left)))
  (property "Footprint" "" (at 63.5 30.48 0) (effects (font (size 1.27 1.27)) hide))
  (property "Datasheet" "~" (at 63.5 30.48 0) (effects (font (size 1.27 1.27)) hide))
 (pin "1"))
 (symbol (lib_id "power:PWR_FLAG") (at 88.9 30.48 0) (unit 1) (in_bom yes) (on_board yes) (dnp no) (fields_autoplaced)
  (property "Reference" "#FLG02" (at 92.9 26.48 0) (effects (font (size 1.27 1.27)) (justify left) hide))
  (property "Value" "PWR_FLAG" (at 92.9 34.980000000000004 0) (effects (font (size 1.27 1.27)) (justify left)))
  (property "Footprint" "" (at 88.9 30.48 0) (effects (font (size 1.27 1.27)) hide))
  (property "Datasheet" "~" (at 88.9 30.48 0) (effects (font (size 1.27 1.27)) hide))
 (pin "1"))
 (sheet_instances (path "" (page "1"))))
